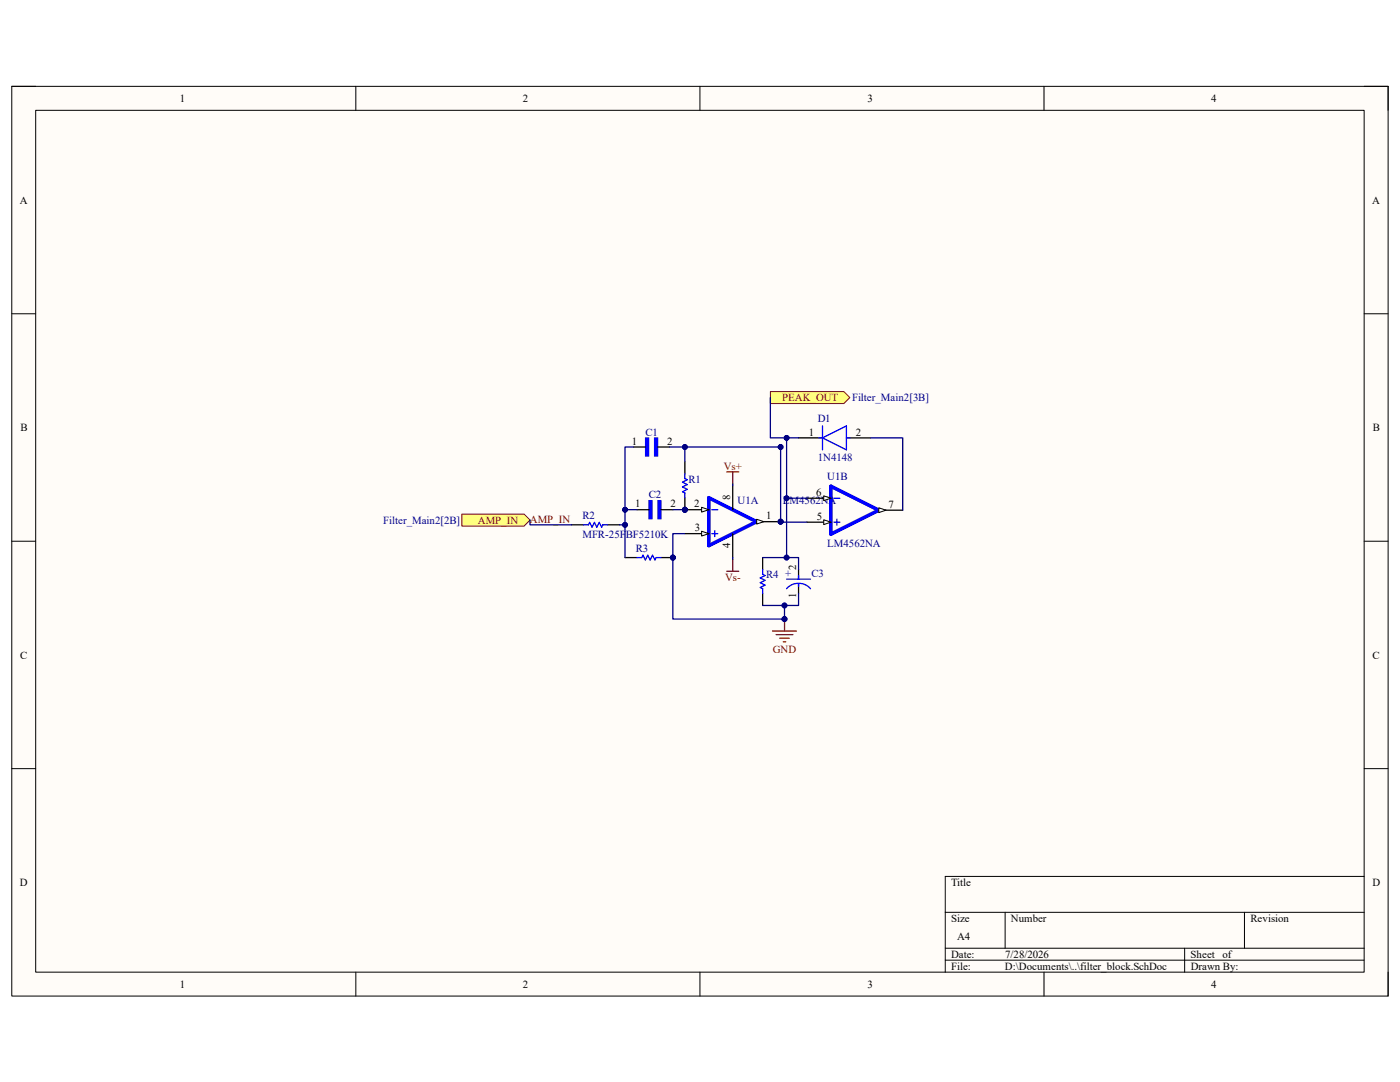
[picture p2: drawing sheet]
<svg xmlns="http://www.w3.org/2000/svg" width="279mm" height="216mm" viewBox="0 0 279 216" stroke-linecap="round" stroke-linejoin="round" font-family="sans-serif">
<path d="M2.3 17.2h274.7v181.6h-274.7z" fill-rule="evenodd" fill="#fffcf8"/>
<path d="M2.3 17.2h274.7v181.6h-274.7z" fill="none" stroke="#000" stroke-width=".2"/>
<path d="M7.1 22h265.1v172h-265.1z" fill-rule="evenodd" fill="#fffcf8"/>
<g fill="none" stroke="#000" stroke-width=".2">
<path d="M2.3 17.2h4.8M71 17.2v4.8M139.7 17.2v4.8M208.4 17.2v4.8M272.2 17.2h4.8v4.8M7.1 22h265.1v172h-265.1zM2.3 62.6h4.8M272.2 62.6h4.8M2.3 108h4.8M272.2 108h4.8M2.3 153.4h4.8M272.2 153.4h4.8"/>
<path d="M272.2 174.9h-83.6v19.1M71 194v4.8M139.7 194v4.8M188.6 182h83.6M188.6 189.2h83.6M188.6 191.6h83.6M200.6 182v7.2M208.4 194v4.8M236.4 189.2v4.8M248.4 182v7.2M277 194v4.8"/>
</g>
<path d="M152.2 111.3v2.3M152.2 118.4v2.4" fill="none" stroke="#000" stroke-width=".25"/>
<path d="M152.2 113.6v1l.5 .2-1 .5 1 .5-1 .5 1 .5-1 .4 .5 .3v.9" fill="none" stroke="#00f" stroke-width=".25"/>
<circle cx="134.3" cy="111.3" r=".48" fill="#000080"/>
<circle cx="134.3" cy="111.3" r=".48" fill="none" stroke="#000080" stroke-width=".2"/>
<path d="M131.9 111.3h2.4" fill="none" stroke="#000" stroke-width=".25"/>
<circle cx="134.3" cy="111.3" r=".48" fill="#000080"/>
<circle cx="134.3" cy="111.3" r=".48" fill="none" stroke="#000080" stroke-width=".2"/>
<path d="M124.7 111.3h2.4" fill="none" stroke="#000" stroke-width=".25"/>
<path d="M127.1 111.3h1l.2-.5 .5 .9 .5-.9 .5 .9 .4-.9 .5 .9 .2-.4h1" fill="none" stroke="#00f" stroke-width=".25"/>
<circle cx="136.7" cy="101.7" r=".48" fill="#000080"/>
<circle cx="136.7" cy="101.7" r=".48" fill="none" stroke="#000080" stroke-width=".2"/>
<path d="M136.7 92.1v2.4M136.7 99.3v2.4" fill="none" stroke="#000" stroke-width=".25"/>
<circle cx="136.7" cy="101.7" r=".48" fill="#000080"/>
<circle cx="136.7" cy="101.7" r=".48" fill="none" stroke="#000080" stroke-width=".2"/>
<path d="M136.7 94.5v1l.5 .2-1 .5 1 .5-1 .5 1 .4-1 .5 .5 .3v.9M163.4 87.4h.7M164.1 87.4l4.8-2.4v4.8zM164.1 85v4.8M168.9 87.4h.7" fill="none" stroke="#00f" stroke-width=".25"/>
<path d="M159.4 87.4h4.7M168.9 87.4h4.8" fill="none" stroke="#000" stroke-width=".25"/>
<path d="M154.2 125.9h4.8M154.9 126.6h3.3M155.6 127.3h1.9M156.3 128.1h.5M156.6 123.5v2.4" fill="none" stroke="#800000" stroke-width=".25"/>
<circle cx="156.6" cy="123.5" r=".48" fill="#000080"/>
<circle cx="156.6" cy="123.5" r=".48" fill="none" stroke="#000080" stroke-width=".2"/>
<path d="M159.4 113.6v2M159.4 116.5v1.9" fill="none" stroke="#000" stroke-width=".25"/>
<path d="M157 117.5a3.2 3.2 0 0 1 4.8 0M157 115.6h4.8M159.4 114.8v.8M159.4 116.5v.5" fill="none" stroke="#00f" stroke-width=".25"/>
<path d="M128.8 87.4h.6v3.6h-.6z" fill-rule="evenodd" fill="#00f"/>
<path d="M128.8 87.4h.6v3.6h-.6z" fill="none" stroke="#00f" stroke-width=".25"/>
<path d="M130.6 87.4h.6v3.6h-.6z" fill-rule="evenodd" fill="#00f"/>
<path d="M130.6 87.4h.6v3.6h-.6z" fill="none" stroke="#00f" stroke-width=".25"/>
<path d="M126.5 89.2h2.3M131.2 89.2h2.4" fill="none" stroke="#000" stroke-width=".25"/>
<path d="M129.5 99.9h.6v3.6h-.6z" fill-rule="evenodd" fill="#00f"/>
<path d="M129.5 99.9h.6v3.6h-.6z" fill="none" stroke="#00f" stroke-width=".25"/>
<path d="M131.3 99.9h.6v3.6h-.6z" fill-rule="evenodd" fill="#00f"/>
<path d="M131.3 99.9h.6v3.6h-.6z" fill="none" stroke="#00f" stroke-width=".25"/>
<path d="M127.1 101.7h2.4M131.9 101.7h2.4" fill="none" stroke="#000" stroke-width=".25"/>
<path d="M145 94.2h2.4M146.2 94.2v2.3M145 114h2.4M146.2 111.6v2.4" fill="none" stroke="#800000" stroke-width=".25"/>
<path d="M92.2 102.6h12.4l1.2 1.2-1.2 1.2h-12.4z" fill-rule="evenodd" fill="#ffff80"/>
<path d="M92.2 102.6h12.4l1.2 1.2-1.2 1.2h-12.4z" fill="none" stroke="#800000" stroke-width=".2"/>
<path d="M153.7 78.1h14.7l1.2 1.2-1.2 1.2h-14.7z" fill-rule="evenodd" fill="#ffff80"/>
<path d="M153.7 78.1h14.7l1.2 1.2-1.2 1.2h-14.7z" fill="none" stroke="#800000" stroke-width=".2"/>
<circle cx="136.7" cy="101.7" r=".48" fill="#000080"/>
<circle cx="136.7" cy="101.7" r=".48" fill="none" stroke="#000080" stroke-width=".2"/>
<circle cx="155.8" cy="104.1" r=".48" fill="#000080"/>
<circle cx="155.8" cy="104.1" r=".48" fill="none" stroke="#000080" stroke-width=".2"/>
<path d="M141.5 99.3l9.5 4.8-9.5 4.8z" fill="none" stroke="#00f" stroke-width=".72"/>
<path d="M142 101.7h1.2M142 106.5h1.2M142.6 105.9v1.2" fill="none" stroke="#00f" stroke-width=".25"/>
<path d="M136.7 101.7h4.8" fill="none" stroke="#000" stroke-width=".25"/>
<path d="M140 101.2l1.5 .5-1.5 .5z" fill="#f8fcff"/>
<path d="M140 101.2l1.5 .5-1.5 .5z" fill="none" stroke="#000" stroke-width=".2"/>
<circle cx="136.7" cy="101.7" r=".48" fill="#000080"/>
<circle cx="136.7" cy="101.7" r=".48" fill="none" stroke="#000080" stroke-width=".2"/>
<path d="M136.7 106.5h4.8" fill="none" stroke="#000" stroke-width=".25"/>
<path d="M140 106l1.5 .5-1.5 .5z" fill="#f8fcff"/>
<path d="M140 106l1.5 .5-1.5 .5z" fill="none" stroke="#000" stroke-width=".2"/>
<path d="M146.2 96.9v4.8M151 104.1h4.8" fill="none" stroke="#000" stroke-width=".25"/>
<path d="M151 103.6l1.4 .5-1.4 .5z" fill="#f8fcff"/>
<path d="M151 103.6l1.4 .5-1.4 .5z" fill="none" stroke="#000" stroke-width=".2"/>
<circle cx="155.8" cy="104.1" r=".48" fill="#000080"/>
<circle cx="155.8" cy="104.1" r=".48" fill="none" stroke="#000080" stroke-width=".2"/>
<path d="M161 99.4h4.8M146.2 106.5v4.8" fill="none" stroke="#000" stroke-width=".25"/>
<path d="M165.8 97l9.6 4.8-9.6 4.8z" fill="none" stroke="#00f" stroke-width=".72"/>
<path d="M166.4 99.4h1.2M166.4 104.2h1.2M167 103.6v1.2" fill="none" stroke="#00f" stroke-width=".25"/>
<path d="M164.4 98.9l1.4 .5-1.4 .5z" fill="#f8fcff"/>
<path d="M164.4 98.9l1.4 .5-1.4 .5z" fill="none" stroke="#000" stroke-width=".2"/>
<path d="M161 104.2h4.8" fill="none" stroke="#000" stroke-width=".25"/>
<path d="M164.4 103.7l1.4 .5-1.4 .5z" fill="#f8fcff"/>
<path d="M164.4 103.7l1.4 .5-1.4 .5z" fill="none" stroke="#000" stroke-width=".2"/>
<path d="M175.4 101.8h4.8" fill="none" stroke="#000" stroke-width=".25"/>
<path d="M175.4 101.3l1.4 .5-1.4 .5z" fill="#f8fcff"/>
<path d="M175.4 101.3l1.4 .5-1.4 .5z" fill="none" stroke="#000" stroke-width=".2"/>
<path d="M114.1 104.7h2.4M121.3 104.7h2.4" fill="none" stroke="#000" stroke-width=".25"/>
<path d="M116.5 104.7h.9l.3-.5 .5 1 .4-1 .5 1 .5-1 .5 1 .2-.5h1" fill="none" stroke="#00f" stroke-width=".25"/>
<path d="M155.8 104.1v.1h5.2" fill="none" stroke="#000080" stroke-width=".25"/>
<circle cx="155.8" cy="104.1" r=".48" fill="#000080"/>
<circle cx="155.8" cy="104.1" r=".48" fill="none" stroke="#000080" stroke-width=".2"/>
<path d="M152.2 111.3h7.2v2.3" fill="none" stroke="#000080" stroke-width=".25"/>
<circle cx="157" cy="111.3" r=".48" fill="#000080"/>
<circle cx="157" cy="111.3" r=".48" fill="none" stroke="#000080" stroke-width=".2"/>
<path d="M159.4 118.4v2.4h-7.2" fill="none" stroke="#000080" stroke-width=".25"/>
<circle cx="156.6" cy="120.8" r=".48" fill="#000080"/>
<circle cx="156.6" cy="120.8" r=".48" fill="none" stroke="#000080" stroke-width=".2"/>
<path d="M134.3 101.7h2.4" fill="none" stroke="#000080" stroke-width=".25"/>
<circle cx="136.7" cy="101.7" r=".48" fill="#000080"/>
<circle cx="136.7" cy="101.7" r=".48" fill="none" stroke="#000080" stroke-width=".2"/>
<path d="M136.7 106.5h-2.4v4.8" fill="none" stroke="#000080" stroke-width=".25"/>
<circle cx="134.3" cy="111.3" r=".48" fill="#000080"/>
<circle cx="134.3" cy="111.3" r=".48" fill="none" stroke="#000080" stroke-width=".2"/>
<path d="M136.7 89.2v2.9M173.7 87.4h6.5v14.4" fill="none" stroke="#000080" stroke-width=".25"/>
<circle cx="136.7" cy="89.2" r=".48" fill="#000080"/>
<circle cx="136.7" cy="89.2" r=".48" fill="none" stroke="#000080" stroke-width=".2"/>
<path d="M155.8 89.2v14.9" fill="none" stroke="#000080" stroke-width=".25"/>
<circle cx="155.8" cy="89.2" r=".48" fill="#000080"/>
<circle cx="155.8" cy="89.2" r=".48" fill="none" stroke="#000080" stroke-width=".2"/>
<circle cx="155.8" cy="104.1" r=".48" fill="#000080"/>
<circle cx="155.8" cy="104.1" r=".48" fill="none" stroke="#000080" stroke-width=".2"/>
<path d="M133.6 89.2h22.3" fill="none" stroke="#000080" stroke-width=".25"/>
<circle cx="136.7" cy="89.2" r=".48" fill="#000080"/>
<circle cx="136.7" cy="89.2" r=".48" fill="none" stroke="#000080" stroke-width=".2"/>
<circle cx="155.8" cy="89.2" r=".48" fill="#000080"/>
<circle cx="155.8" cy="89.2" r=".48" fill="none" stroke="#000080" stroke-width=".2"/>
<path d="M134.3 111.3v12.2h22.3" fill="none" stroke="#000080" stroke-width=".25"/>
<circle cx="156.6" cy="123.5" r=".48" fill="#000080"/>
<circle cx="156.6" cy="123.5" r=".48" fill="none" stroke="#000080" stroke-width=".2"/>
<circle cx="134.3" cy="111.3" r=".48" fill="#000080"/>
<circle cx="134.3" cy="111.3" r=".48" fill="none" stroke="#000080" stroke-width=".2"/>
<path d="M146.2 96.5v.4M157 99.4h4M146.2 111.3v.3" fill="none" stroke="#000080" stroke-width=".25"/>
<circle cx="157" cy="99.4" r=".48" fill="#000080"/>
<circle cx="157" cy="99.4" r=".48" fill="none" stroke="#000080" stroke-width=".2"/>
<path d="M153.7 79.3v8.1h5.7" fill="none" stroke="#000080" stroke-width=".25"/>
<circle cx="157" cy="87.4" r=".48" fill="#000080"/>
<circle cx="157" cy="87.4" r=".48" fill="none" stroke="#000080" stroke-width=".2"/>
<path d="M157 87.4v23.9" fill="none" stroke="#000080" stroke-width=".25"/>
<circle cx="157" cy="87.4" r=".48" fill="#000080"/>
<circle cx="157" cy="87.4" r=".48" fill="none" stroke="#000080" stroke-width=".2"/>
<circle cx="157" cy="99.4" r=".48" fill="#000080"/>
<circle cx="157" cy="99.4" r=".48" fill="none" stroke="#000080" stroke-width=".2"/>
<circle cx="157" cy="111.3" r=".48" fill="#000080"/>
<circle cx="157" cy="111.3" r=".48" fill="none" stroke="#000080" stroke-width=".2"/>
<path d="M156.6 120.8v2.7" fill="none" stroke="#000080" stroke-width=".25"/>
<circle cx="156.6" cy="123.5" r=".48" fill="#000080"/>
<circle cx="156.6" cy="123.5" r=".48" fill="none" stroke="#000080" stroke-width=".2"/>
<circle cx="156.6" cy="120.8" r=".48" fill="#000080"/>
<circle cx="156.6" cy="120.8" r=".48" fill="none" stroke="#000080" stroke-width=".2"/>
<path d="M126.5 89.2h-1.8v12.5h2.4" fill="none" stroke="#000080" stroke-width=".25"/>
<circle cx="124.7" cy="101.7" r=".48" fill="#000080"/>
<circle cx="124.7" cy="101.7" r=".48" fill="none" stroke="#000080" stroke-width=".2"/>
<path d="M124.7 101.7v9.6" fill="none" stroke="#000080" stroke-width=".25"/>
<circle cx="124.7" cy="104.7" r=".48" fill="#000080"/>
<circle cx="124.7" cy="104.7" r=".48" fill="none" stroke="#000080" stroke-width=".2"/>
<circle cx="124.7" cy="101.7" r=".48" fill="#000080"/>
<circle cx="124.7" cy="101.7" r=".48" fill="none" stroke="#000080" stroke-width=".2"/>
<path d="M123.7 104.7h1" fill="none" stroke="#000080" stroke-width=".25"/>
<circle cx="124.7" cy="104.7" r=".48" fill="#000080"/>
<circle cx="124.7" cy="104.7" r=".48" fill="none" stroke="#000080" stroke-width=".2"/>
<path d="M105.8 103.8v.9h8.3" fill="none" stroke="#000080" stroke-width=".25"/>
<g font-size="2.2">
<text x="35.9" y="20.4">1</text>
<text x="104.4" y="20.4">2</text>
<text x="173.1" y="20.4">3</text>
<text x="241.7" y="20.4">4</text>
<text x="3.9" y="40.6">A</text>
<text x="273.9" y="40.6">A</text>
<text x="4.1" y="86">B</text>
<text x="126.1" y="88.7">1</text>
<text x="133.1" y="88.7">2</text>
<text x="161.4" y="86.9">1</text>
<text x="170.8" y="86.9">2</text>
<text x="274" y="86">B</text>
<text x="126.8" y="101.3">1</text>
<text x="133.8" y="101.3">2</text>
<text x="138.6" y="101.3">2</text>
<text x="145.8" y="99.8" transform="rotate(-90 145.8 99.8)">8</text>
<text x="162.9" y="99">6</text>
<text x="177.3" y="101.3">7</text>
<text x="138.6" y="106">3</text>
<text x="152.9" y="103.6">1</text>
<text x="163" y="103.7">5</text>
<text x="145.8" y="109.4" transform="rotate(-90 145.8 109.4)">4</text>
<text x="158.9" y="113.7" transform="rotate(-90 158.9 113.7)">2</text>
<text x="158.9" y="119.3" transform="rotate(-90 158.9 119.3)">1</text>
<text x="4" y="131.4">C</text>
<text x="273.9" y="131.4">C</text>
<text x="4" y="176.8">D</text>
<text x="189.8" y="176.8">Title</text>
<text x="273.9" y="176.8">D</text>
<text x="189.8" y="184">Size</text>
<text x="201.8" y="184">Number</text>
<text x="249.6" y="184">Revision</text>
<text x="189.8" y="191.1">Date:</text>
<text x="191" y="187.5">A4</text>
<text x="200.6" y="191.1">7/28/2026</text>
<text x="237.6" y="191.1">Sheet</text>
<text x="244" y="191.1">of</text>
<text x="35.9" y="197.1">1</text>
<text x="104.4" y="197.1">2</text>
<text x="173.1" y="197.1">3</text>
<text x="189.8" y="193.5">File:</text>
<text x="200.6" y="193.5">D:\Documents\..\filter_block.SchDoc</text>
<text x="237.6" y="193.5">Drawn By:</text>
<text x="241.7" y="197.1">4</text>
</g>
<g font-size="2.2" fill="#800000">
<text x="156.1" y="80.1">PEAK_OUT</text>
<text x="144.4" y="93.7">Vs+</text>
<text x="95.4" y="104.5">AMP_IN</text>
<text x="105.7" y="104.3">AMP_IN</text>
<text x="144.7" y="115.9">Vs-</text>
<text x="154.3" y="130.2">GND</text>
</g>
<g font-size="2.2" fill="#000080">
<text x="170.1" y="80.1">Filter_Main2[3B]</text>
<text x="128.8" y="87">C1</text>
<text x="163.2" y="84.3">D1</text>
<text x="163.2" y="91.9">1N4148</text>
<text x="165.1" y="95.8">U1B</text>
<text x="129.5" y="99.4">C2</text>
<text x="137.4" y="96.3">R1</text>
<text x="147.2" y="100.6">U1A</text>
<text x="156.3" y="100.5">LM4562NA</text>
<text x="76.5" y="104.5">Filter_Main2[2B]</text>
<text x="116.2" y="103.5">R2</text>
<text x="116.2" y="107.4">MFR-25FBF5210K</text>
<text x="126.9" y="110.1">R3</text>
<text x="165.1" y="109.2">LM4562NA</text>
<text x="152.9" y="115.3">R4 +</text>
<text x="162" y="115.1">C3</text>
</g>
</svg>
